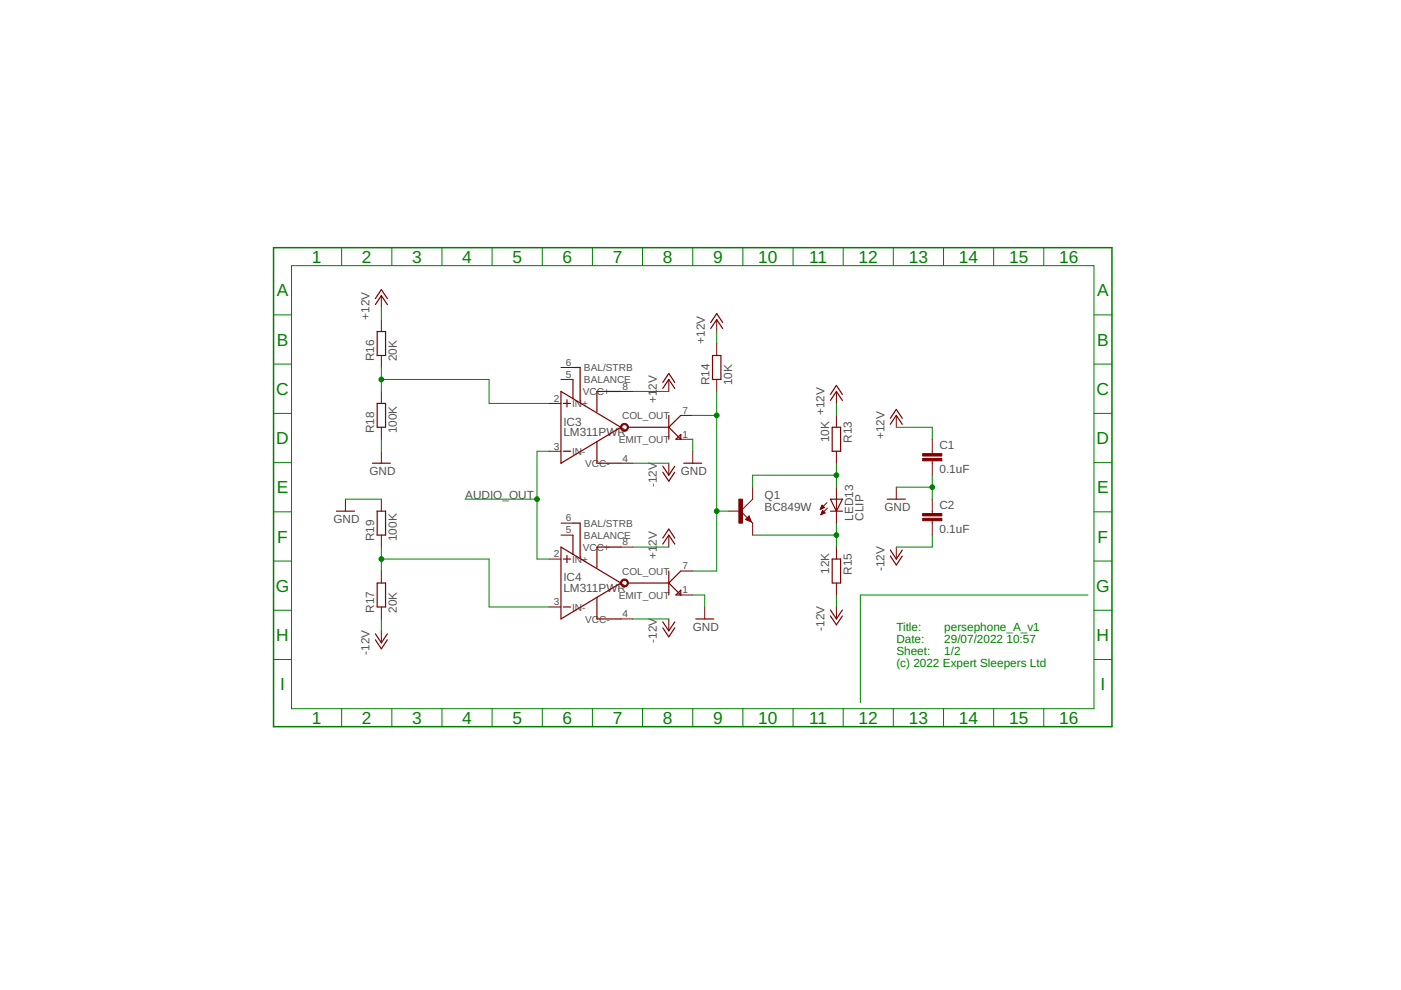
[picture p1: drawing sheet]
<svg xmlns="http://www.w3.org/2000/svg" width="297mm" height="210mm" viewBox="0 0 297 210" stroke-linecap="round" stroke-linejoin="round" font-family="sans-serif">
<g fill="none" stroke="#800000" stroke-width=".25">
<path d="M79.6 64.6l1.3-1.9 1.2 1.9M79.6 63.3l1.3-1.9 1.2 1.9M80 70.3h1.7v5.1h-1.7zM121.5 77.9h1.5v7.4M150.7 69.7l1.3-1.9 1.2 1.9M150.7 68.4l1.3-1.9 1.2 1.9M151.1 75.4h1.7v5.1h-1.7zM79 98.2h3.8M80 85.5h1.7v5.1h-1.7zM118.9 83l12.7 7.6-12.7 7.6zM119.4 95.7h1.6M119.4 85.5h1.6"/>
<path d="M120.2 84.8v1.5M121.5 80.5v4M126.6 93.6v4.6h5M131.6 83h-5v4.3M133.2 90.6h8.6M140.5 82.4l1.3-1.9 1.3 1.9M140.5 81.1l1.3-1.9 1.3 1.9M140.5 98.8l1.3 2 1.3-2M141.8 88.1v5M141.8 90.6l2.5 2.5M144.3 88.1l-2.5 2.5M144.3 92.1v1h-1z"/>
<path d="M145 98.2h3.8M176.1 84.9l1.2-1.9 1.3 1.9M176.1 83.6l1.2-1.9 1.3 1.9M176.4 90.6h1.8v5.1h-1.8zM188.8 90l1.2-1.9 1.3 1.9M188.8 88.7l1.2-1.9 1.3 1.9M71.3 108.4h3.8M80 108.4h1.7v5.1h-1.7zM118.9 116l12.7 7.6-12.7 7.6zM119.4 118.5h1.6M120.2 117.8v1.5M121.5 113.5v4"/>
<path d="M121.5 110.9h1.5v7.4M131.6 116h-5v4.3M140.5 115.4l1.3-1.9 1.3 1.9M140.5 114.1l1.3-1.9 1.3 1.9M140.5 100.1l1.3 1.9 1.3-1.9M158.8 109.6l.3 .8-.8-.2zM158.8 109.9l-.2 .3M176.1 105.8h2.5l-1.3 2.6zM176.1 108.4h2.5M176.4 118.5h1.8v5.1h-1.8zM188.1 105.8h3.8M188.8 116.6l1.2 1.9 1.3-1.9"/>
<path d="M188.8 117.9l1.2 1.9 1.3-1.9M79.6 134.4l1.3 1.9 1.2-1.9M79.6 135.7l1.3 1.9 1.2-1.9M80 123.6h1.7v5.1h-1.7zM119.4 128.7h1.6M126.6 126.7v4.5h5M133.2 123.6h8.6M140.5 131.9l1.3 1.9 1.3-1.9M140.5 133.1l1.3 1.9 1.3-1.9M141.8 121.1v5.1M141.8 123.6l2.5 2.6M143.3 126.2l1-1.1v1.1z"/>
<path d="M144.3 121.1l-2.5 2.5M147.5 131.2h3.8M176.1 129.3l1.2 1.9 1.3-1.9M176.1 130.6l1.2 1.9 1.3-1.9"/>
</g>
<g fill="none" stroke="#800000" stroke-width=".21">
<path d="M80.9 62.7v2.5M80.9 67.8v2.5M80.9 75.4v2.5M118.9 77.9h2.6M152 67.8v2.5M152 72.8v2.6M80.9 83v2.5M80.9 90.6v2.5M80.9 95.7v2.5M116.4 85.5h2.5M116.4 95.7h2.5M118.9 80.5h2.6"/>
<path d="M131.6 98.2h2.6M131.6 83h2.6M141.8 80.5v2.5M141.8 98.2v2.6M144.3 93.1h2.6M144.3 88.1h2.6M146.9 95.7v2.5M152 80.5v2.5M177.3 83v2.5M177.3 88.1v2.5M177.3 95.7v2.5M190 88.1v2.5"/>
<path d="M197.7 93.1v3.1M197.7 97.7v3.1M73.2 105.8v2.6M80.9 105.8v2.6M80.9 113.5v2.5M116.4 118.5h2.5M118.9 110.9h2.6M118.9 113.5h2.6M131.6 116h2.6M141.8 113.5v2.5M154.5 108.4h2.5M157 108.4l2.6 2.5v2.6"/>
<path d="M158.1 110.2l.7-.8 .5 1.3zM159.6 103.3v2.5l-2.6 2.6M174 107.9h.2M174 107.8h.4M174.1 107.7h.6M174.1 109.1h.1M174.1 107.5h.6M174.1 109h.3M174.2 107.4h.4M174.2 108.9h.5M174.2 107.3h.3M174.2 108.7h.7"/>
<path d="M174.3 107.2h.1M174.3 108.6h.5M174.3 107.1l.5 .5-.9 .4zM174.3 108.5h.4M174.4 108.4h.1M174.4 108.2l-.4 .9M174.4 108.2l.5 .6-.9 .3M174.4 108.2h.1M175.3 106.6l-1.4 1.4M175.4 107.7l-1.4 1.4M177.3 103.3v7.6M177.3 116v2.5"/>
<path d="M190 103.3v2.5M190 116v2.5M197.7 105.8v3.1M197.7 110.4v3.1M80.9 121.1v2.5M80.9 128.7v2.5M80.9 133.8v2.5M116.4 128.7h2.5M131.6 131.2h2.6M141.8 131.2v2.6M144.3 126.2h2.6M144.3 121.1h2.6"/>
<path d="M149.4 128.7v2.5M177.3 123.6v2.6M177.3 128.7v2.5"/>
</g>
<g fill="#800000" stroke="#800000" stroke-width=".21">
<path d="M156.7 105.8h.7v5.1h-.7z"/>
<path d="M195.6 97.2h4.1v.5h-4.1z"/>
<path d="M195.6 96.2h4.1v.5h-4.1z"/>
<path d="M195.6 109.9h4.1v.5h-4.1z"/>
<path d="M195.6 108.9h4.1v.5h-4.1z"/>
</g>
<g fill="#800000" stroke="#800000" stroke-width=".21">
<path d="M131.9 89.9a.84 .84 0 0 1 1.3 .4 .84 .84 0 0 1-.6 1.1 .84 .84 0 0 1-1-.8h.2a.6 .6 0 0 1 .8-.6 .6 .6 0 0 1 .2 1 .6 .6 0 0 1-1-.2v-.2h-.2z" fill-rule="evenodd"/>
<path d="M131.7 123.1a.84 .84 0 0 1 1.4 .1 .84 .84 0 0 1-.5 1.2 .84 .84 0 0 1-1-.8h.2a.6 .6 0 0 1 .8-.6 .6 .6 0 0 1 .2 1 .6 .6 0 0 1-1-.2v-.2h-.2z" fill-rule="evenodd"/>
</g>
<path d="M58 52.5h177.8v101.6h-177.8z" fill="none" stroke="#008000" stroke-width=".32"/>
<g fill="none" stroke="#008000" stroke-width=".21">
<path d="M61.8 56.3h170.1v94h-170.1zM72.4 52.5v3.8M83.1 52.5v3.8M93.7 52.5v3.8M104.3 52.5v3.8M115 52.5v3.8M125.6 52.5v3.8M136.2 52.5v3.8M146.9 52.5v3.8M157.5 52.5v3.8M168.1 52.5v3.8M178.8 52.5v3.8"/>
<path d="M189.4 52.5v3.8M200 52.5v3.8M210.7 52.5v3.8M221.3 52.5v3.8M58 66.8h3.8M58 77.2h3.8M80.9 65.2v2.6M80.9 77.9v5.1M152 70.3v2.5M231.9 66.8h3.9M231.9 77.2h3.9M58 87.7h3.8"/>
<path d="M58 98.1h3.8M80.9 93.1v2.6M80.9 80.5h22.8v5h12.7M116.4 95.7h-2.5v22.8h2.5M134.2 98.2h7.6M134.2 83h7.6M146.9 93.1v2.6M146.9 88.1h5.1M152 83v38.1h-5.1M177.3 85.5v2.6M177.3 98.2v5.1M190 90.6h7.7v2.5"/>
<path d="M231.9 87.7h3.9M231.9 98.1h3.9M58 108.5h3.8M58 119h3.8M73.2 105.8h7.7M80.9 116v5.1M80.9 118.5h22.8v10.2h12.7M98.6 105.8h15.3M134.2 116h7.6M152 108.4h2.5M159.6 113.5h17.7M177.3 110.9v5.1"/>
<path d="M177.3 100.8h-17.7v2.5M190 103.3h7.7M197.7 113.5v2.5h-7.7M197.7 100.8v5M231.9 108.5h3.9M231.9 119h3.9M58 129.4h3.8M58 139.8h3.8M80.9 131.2v2.6M134.2 131.2h7.6M146.9 126.2h2.5v2.5M177.3 126.2v2.5"/>
<path d="M230.7 126.2h-48.3v22.8M231.9 129.4h3.9M231.9 139.8h3.9M72.4 150.3v3.8M83.1 150.3v3.8M93.7 150.3v3.8M104.3 150.3v3.8M115 150.3v3.8M125.6 150.3v3.8M136.2 150.3v3.8M146.9 150.3v3.8M157.5 150.3v3.8"/>
<path d="M168.1 150.3v3.8M178.8 150.3v3.8M189.4 150.3v3.8M200 150.3v3.8M210.7 150.3v3.8M221.3 150.3v3.8"/>
</g>
<g fill="#008000" stroke="#008000" stroke-width=".21">
<circle cx="177.3" cy="113.5" r=".51"/>
<circle cx="177.3" cy="100.8" r=".51"/>
<circle cx="152" cy="88.1" r=".51"/>
<circle cx="152" cy="108.4" r=".51"/>
<circle cx="197.7" cy="103.3" r=".51"/>
<circle cx="113.9" cy="105.8" r=".51"/>
<circle cx="80.9" cy="80.5" r=".51"/>
<circle cx="80.9" cy="118.5" r=".51"/>
</g>
<g font-size="3.7" fill="#008000">
<text x="66.1" y="55.7">1</text>
<text x="76.7" y="55.7">2</text>
<text x="87.4" y="55.7">3</text>
<text x="98" y="55.7">4</text>
<text x="108.6" y="55.7">5</text>
<text x="119.3" y="55.7">6</text>
<text x="129.9" y="55.7">7</text>
<text x="140.5" y="55.7">8</text>
<text x="151.2" y="55.7">9</text>
<text x="160.8" y="55.7">10</text>
<text x="171.6" y="55.7">11</text>
<text x="182" y="55.7">12</text>
<text x="192.7" y="55.7">13</text>
<text x="203.3" y="55.7">14</text>
<text x="213.9" y="55.7">15</text>
<text x="224.6" y="55.7">16</text>
<text x="58.7" y="62.8">A</text>
<text x="232.6" y="62.8">A</text>
<text x="58.7" y="73.3">B</text>
<text x="232.6" y="73.3">B</text>
<text x="58.6" y="83.7">C</text>
<text x="232.5" y="83.7">C</text>
<text x="58.6" y="94.2">D</text>
<text x="232.5" y="94.2">D</text>
<text x="58.7" y="104.6">E</text>
<text x="232.6" y="104.6">E</text>
<text x="58.8" y="115">F</text>
<text x="232.7" y="115">F</text>
<text x="58.5" y="125.5">G</text>
<text x="232.4" y="125.5">G</text>
<text x="58.6" y="135.9">H</text>
<text x="232.5" y="135.9">H</text>
<text x="59.4" y="146.3">I</text>
<text x="233.3" y="146.3">I</text>
<text x="66.1" y="153.5">1</text>
<text x="76.7" y="153.5">2</text>
<text x="87.4" y="153.5">3</text>
<text x="98" y="153.5">4</text>
<text x="108.6" y="153.5">5</text>
<text x="119.3" y="153.5">6</text>
<text x="129.9" y="153.5">7</text>
<text x="140.5" y="153.5">8</text>
<text x="151.2" y="153.5">9</text>
<text x="160.8" y="153.5">10</text>
<text x="171.6" y="153.5">11</text>
<text x="182" y="153.5">12</text>
<text x="192.7" y="153.5">13</text>
<text x="203.3" y="153.5">14</text>
<text x="213.9" y="153.5">15</text>
<text x="224.6" y="153.5">16</text>
</g>
<g font-size="2.5" fill="#505050">
<text x="78.3" y="67.8" transform="rotate(-90 78.3 67.8)">+12V</text>
<text x="79.4" y="76.6" transform="rotate(-90 79.4 76.6)">R16</text>
<text x="84.2" y="76.6" transform="rotate(-90 84.2 76.6)">20K</text>
<text x="149.4" y="72.8" transform="rotate(-90 149.4 72.8)">+12V</text>
<text x="139.3" y="82.7" transform="rotate(-90 139.3 82.7)">2V</text>
<text x="150.5" y="81.7" transform="rotate(-90 150.5 81.7)">R14</text>
<text x="155.3" y="81.7" transform="rotate(-90 155.3 81.7)">10K</text>
<text x="139.3" y="85.5" transform="rotate(-90 139.3 85.5)">+1</text>
<text x="174.8" y="88.1" transform="rotate(-90 174.8 88.1)">+12V</text>
<text x="79.4" y="91.9" transform="rotate(-90 79.4 91.9)">R18</text>
<text x="84.2" y="91.9" transform="rotate(-90 84.2 91.9)">100K</text>
<text x="119.4" y="92.5">LM311PWR</text>
<text x="119.4" y="90.2">IC3</text>
<text x="175.8" y="93.8" transform="rotate(-90 175.8 93.8)">10K</text>
<text x="180.6" y="93.9" transform="rotate(-90 180.6 93.9)">R13</text>
<text x="187.5" y="93.1" transform="rotate(-90 187.5 93.1)">+12V</text>
<text x="199.2" y="95.3">C1</text>
<text x="78.3" y="100.8">GND</text>
<text x="144.3" y="100.8">GND</text>
<text x="199.2" y="100.4">0.1uF</text>
<text x="98.6" y="105.8">AUDIO_OUT</text>
<text x="139.3" y="103.3" transform="rotate(-90 139.3 103.3)">-12V</text>
<text x="162.1" y="105.8">Q1</text>
<text x="199.2" y="108">C2</text>
<text x="70.7" y="110.9">GND</text>
<text x="162.1" y="108.4">BC849W</text>
<text x="180.9" y="110.4" transform="rotate(-90 180.9 110.4)">LED13</text>
<text x="183.1" y="110.4" transform="rotate(-90 183.1 110.4)">CLIP</text>
<text x="187.5" y="108.4">GND</text>
<text x="199.2" y="113.1">0.1uF</text>
<text x="79.4" y="114.7" transform="rotate(-90 79.4 114.7)">R19</text>
<text x="84.2" y="114.7" transform="rotate(-90 84.2 114.7)">100K</text>
<text x="139.3" y="118.5" transform="rotate(-90 139.3 118.5)">+1</text>
<text x="139.3" y="115.7" transform="rotate(-90 139.3 115.7)">2V</text>
<text x="119.4" y="125.5">LM311PWR</text>
<text x="119.4" y="123.2">IC4</text>
<text x="175.8" y="121.7" transform="rotate(-90 175.8 121.7)">12K</text>
<text x="180.6" y="121.8" transform="rotate(-90 180.6 121.8)">R15</text>
<text x="187.5" y="121.1" transform="rotate(-90 187.5 121.1)">-12V</text>
<text x="79.4" y="130" transform="rotate(-90 79.4 130)">R17</text>
<text x="84.2" y="130" transform="rotate(-90 84.2 130)">20K</text>
<text x="139.3" y="136.3" transform="rotate(-90 139.3 136.3)">-12V</text>
<text x="146.9" y="133.8">GND</text>
<text x="174.8" y="133.8" transform="rotate(-90 174.8 133.8)">-12V</text>
<text x="78.3" y="138.8" transform="rotate(-90 78.3 138.8)">-12V</text>
</g>
<g font-size="2.5" fill="#008000">
<text x="190" y="133.8">Title:</text>
<text x="190" y="136.3">Date:</text>
<text x="200.2" y="133.8">persephone_A_v1</text>
<text x="200.2" y="136.3">29/07/2022</text>
<text x="213.4" y="136.3">10:57</text>
<text x="190" y="138.8">Sheet:</text>
<text x="190" y="141.4">(c) 2022 Expert Sleepers Ltd</text>
<text x="200.2" y="138.8">1/2</text>
</g>
<g font-size="2.1" fill="#505050">
<text x="119.9" y="77.6">6</text>
<text x="119.9" y="80.1">5</text>
<text x="123.5" y="83.7">VCC+</text>
<text x="123.8" y="78.7">BAL/STRB</text>
<text x="123.8" y="81.2">BALANCE</text>
<text x="132" y="82.6">8</text>
<text x="117.4" y="85.2">2</text>
<text x="121.3" y="86.3">IN+</text>
<text x="131.9" y="88.8">COL_OUT</text>
<text x="144.7" y="87.7">7</text>
<text x="117.4" y="95.3">3</text>
<text x="131.2" y="93.9">EMIT_OUT</text>
<text x="144.7" y="92.8">1</text>
<text x="121.3" y="96.4">IN-</text>
<text x="124.1" y="99">VCC-</text>
<text x="132" y="97.9">4</text>
<text x="119.9" y="110.6">6</text>
<text x="119.9" y="113.1">5</text>
<text x="123.8" y="111.7">BAL/STRB</text>
<text x="117.4" y="118.2">2</text>
<text x="121.3" y="119.3">IN+</text>
<text x="123.5" y="116.8">VCC+</text>
<text x="123.8" y="114.2">BALANCE</text>
<text x="132" y="115.6">8</text>
<text x="131.9" y="121.8">COL_OUT</text>
<text x="144.7" y="125.8">1</text>
<text x="144.7" y="120.7">7</text>
<text x="117.4" y="128.3">3</text>
<text x="121.3" y="129.4">IN-</text>
<text x="124.1" y="132">VCC-</text>
<text x="131.2" y="126.9">EMIT_OUT</text>
<text x="132" y="130.9">4</text>
</g>
</svg>
